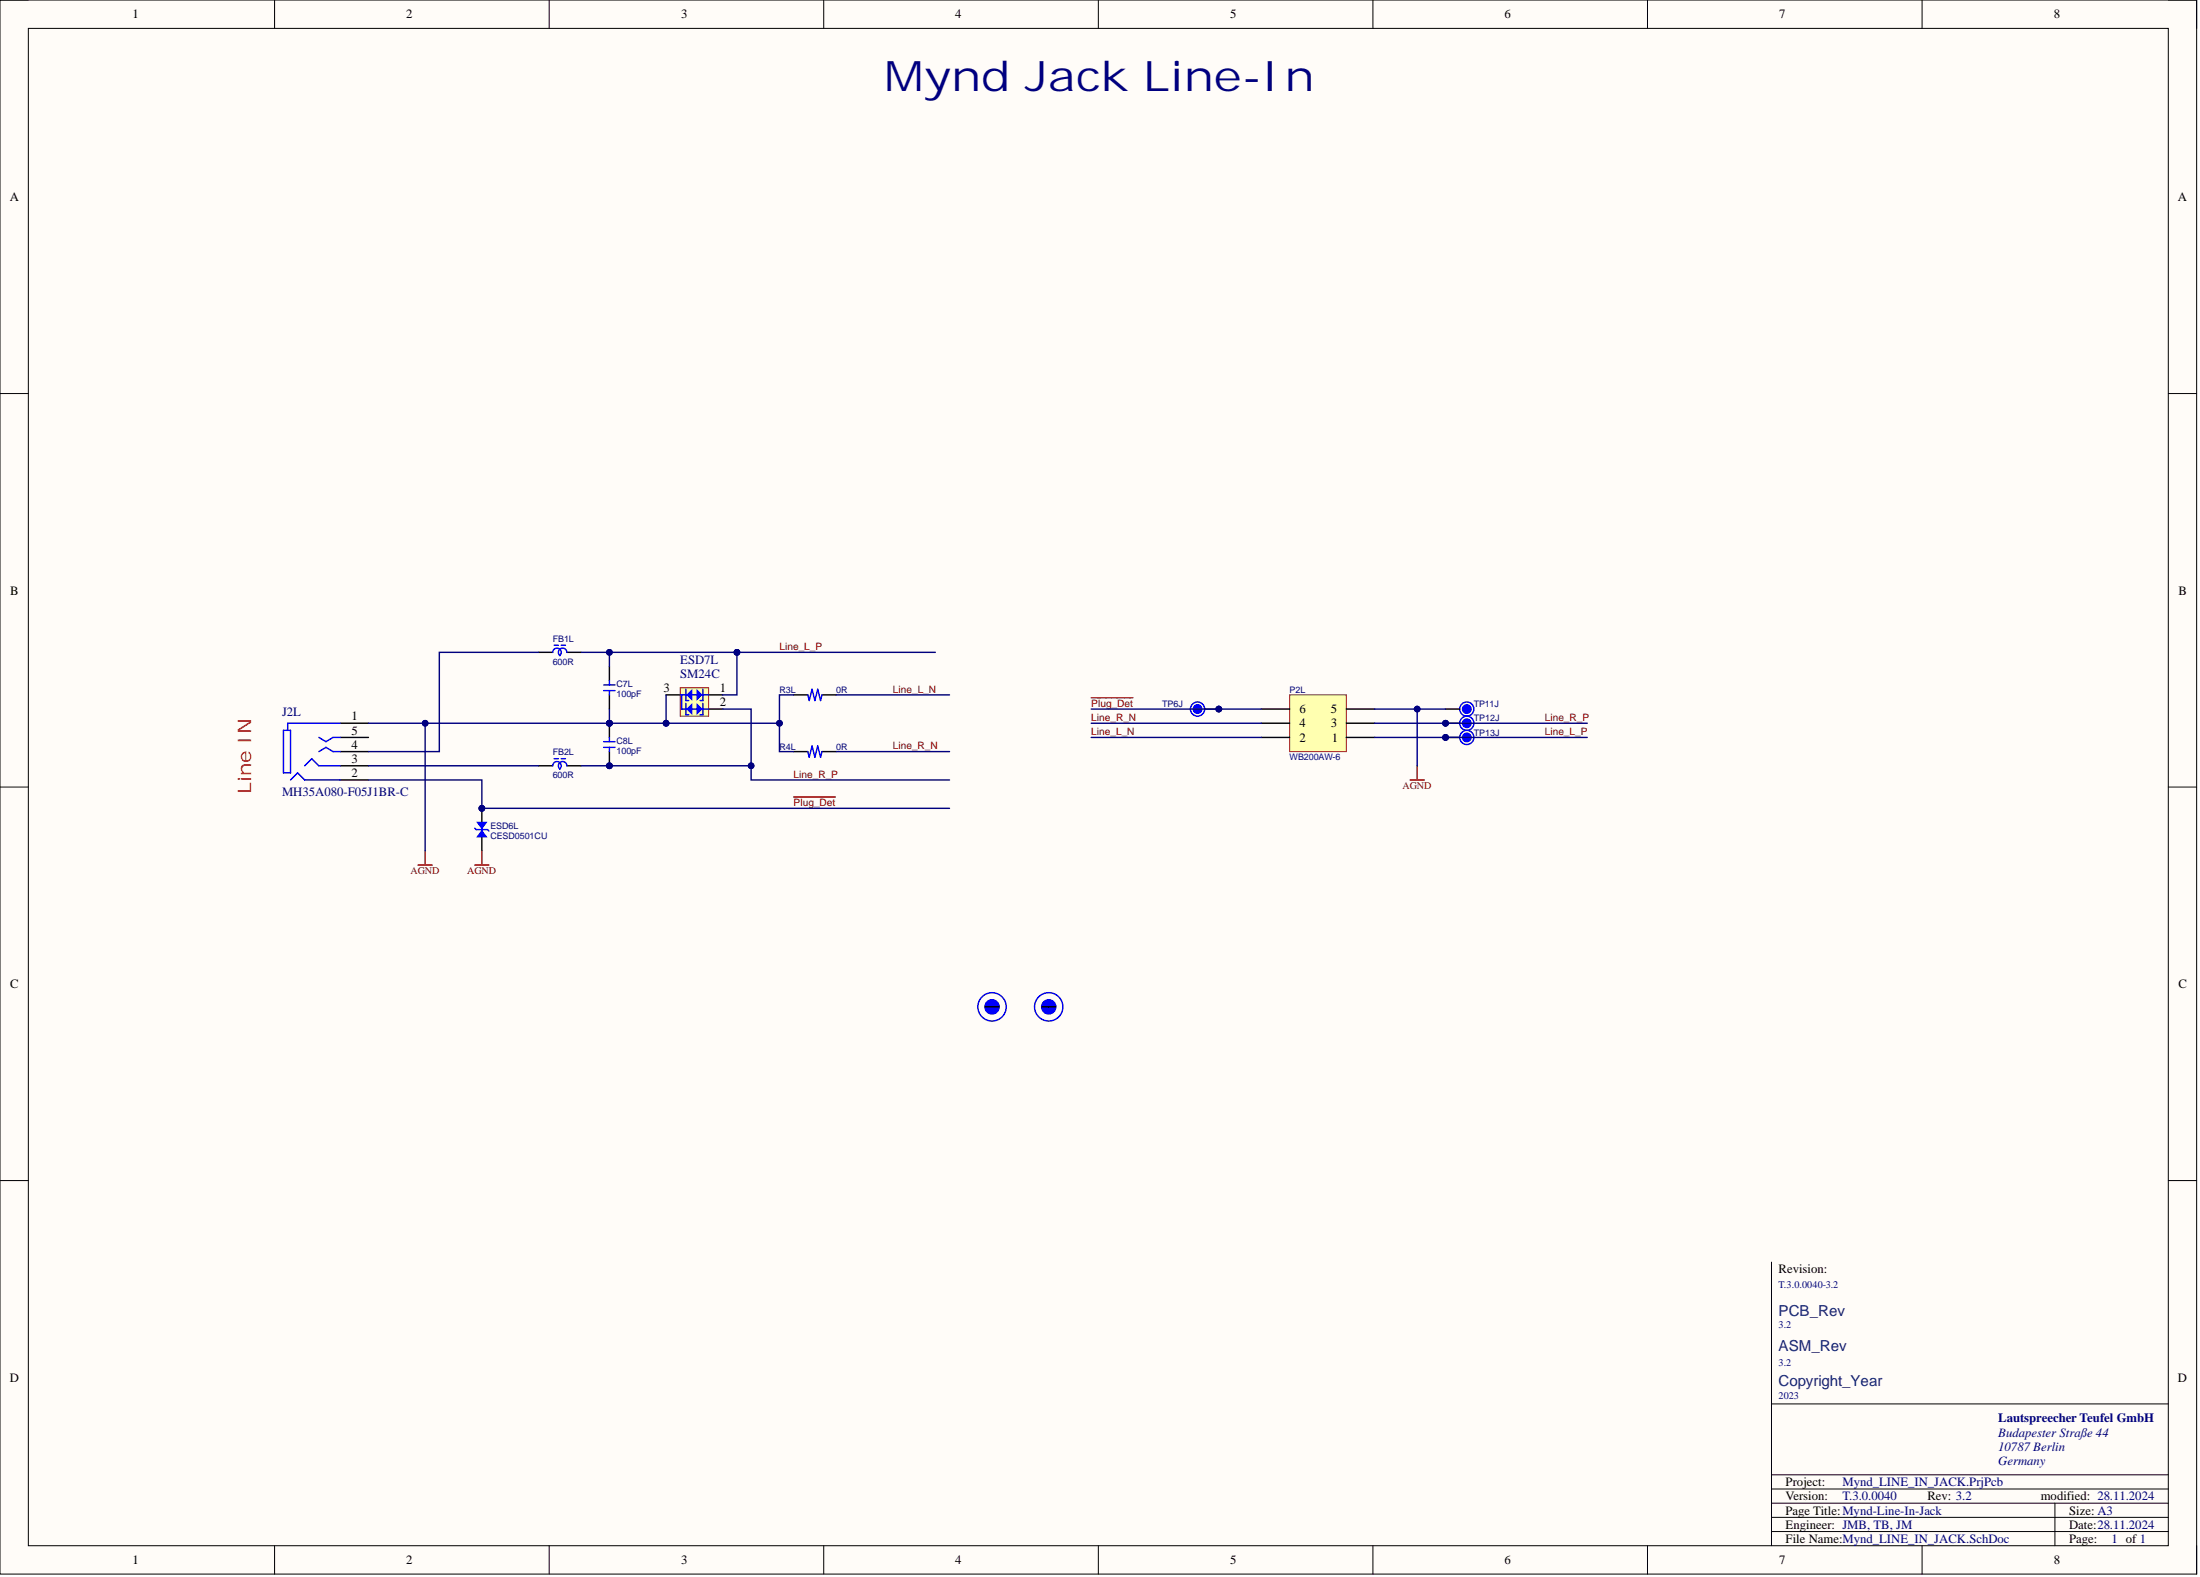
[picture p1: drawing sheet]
<svg xmlns="http://www.w3.org/2000/svg" width="393mm" height="282mm" viewBox="0 0 393 282" stroke-linecap="round" stroke-linejoin="round" font-family="sans-serif">
<path d="M0 0h392.7v281.3h-392.7z" fill-rule="evenodd" fill="#fffcf8"/>
<path d="M0 0h392.7v281.3h-392.7z" fill="none" stroke="#000" stroke-width=".18"/>
<path d="M5.1 5.1h382.6v271.2h-382.6z" fill-rule="evenodd" fill="#fffcf8"/>
<g fill="none" stroke="#000" stroke-width=".18">
<path d="M0 0h5.1M5.1 5.1h382.6v271.2h-382.6zM49.1 0v5.1M98.2 0v5.1M147.3 0v5.1M196.4 0v5.1M245.5 0v5.1M294.6 0v5.1M343.7 0v5.1M387.7 0h5v5.1M0 70.3h5.1M387.7 70.3h5"/>
<path d="M0 140.7h5.1M387.7 140.7h5M0 211h5.1M387.7 211h5M316.7 225.6v50.7M316.7 250.9h71M49.1 276.3v5M98.2 276.3v5M147.3 276.3v5M196.4 276.3v5M245.5 276.3v5M294.6 276.3v5"/>
<path d="M316.7 266.1h71M316.7 268.7h71M316.7 271.2h71M316.7 273.7h71M316.7 263.6h71M343.7 276.3v5M367.4 268.7v7.6M392.7 276.3v5"/>
</g>
<path d="M109 119.1v2.6M109 124.2v2.5" fill="none" stroke="#000" stroke-width=".25"/>
<path d="M107.9 122.4h2.1M107.9 123.4h2.1M107.9 132.6h2.1M109 121.7v.7M109 123.4v.8M109 131.8v.8M86.2 147.8v1" fill="none" stroke="#00f" stroke-width=".25"/>
<path d="M85.4 147h1.5l-.7 1z" fill="#00f"/>
<path d="M98.8 116.6a.76 .76 0 0 1 1.1-.7 .76 .76 0 0 1 .2 1.3M99.1 115.3h.7M100.3 115.3h.8M101.4 116.6a.76 .76 0 0 0-1.1-.7 .76 .76 0 0 0-.2 1.3M98.8 136.9a.76 .76 0 0 1 1.1-.7 .76 .76 0 0 1 .2 1.3M99.1 135.6h.7M100.3 135.6h.8M101.4 136.9a.76 .76 0 0 0-1.1-.7 .76 .76 0 0 0-.2 1.3M85.4 147h1.5l-.7 1z" fill="none" stroke="#00f" stroke-width=".25"/>
<path d="M195.1 124.7h7.5M252.1 139.4h2.6M253.4 136.9v2.5M74.7 154.6h2.6M76 152.1v2.5M84.9 154.6h2.5M86.2 152.1v2.5" fill="none" stroke="#800000" stroke-width=".25"/>
<path d="M96.3 116.6h2.5M101.4 116.6h2.5M96.3 136.9h2.5M101.4 136.9h2.5M119.1 124.2h2.5M126.7 126.7h2.5M126.7 124.2h2.5" fill="none" stroke="#000" stroke-width=".25"/>
<path d="M121.6 122.9h5.1v5.1h-5.1z" fill-rule="evenodd" fill="#ffffb0"/>
<path d="M121.6 122.9h5.1v5.1h-5.1z" fill="none" stroke="#800000" stroke-width=".18"/>
<path d="M123.7 126v1.5l-.8-.8z" fill="#00f"/>
<path d="M123.7 126v1.5l-.8-.8z" fill="none" stroke="#00f" stroke-width=".25"/>
<path d="M124.7 126l.7 .7-.7 .8z" fill="#00f"/>
<path d="M122.6 125.7v2.1h.5M123.7 126.7h1M124.7 126l.7 .7-.7 .8zM125.7 125.7v2.1h-.5" fill="none" stroke="#00f" stroke-width=".25"/>
<path d="M123.7 123.4v1.6l-.8-.8z" fill="#00f"/>
<path d="M123.7 123.4v1.6l-.8-.8z" fill="none" stroke="#00f" stroke-width=".25"/>
<path d="M124.7 123.4l.7 .8-.7 .8z" fill="#00f"/>
<g fill="none" stroke="#00f" stroke-width=".25">
<path d="M121.6 124.2h1.3M121.9 124.2v2.5h1M122.6 123.2v2h.5M123.7 124.2h1M124.7 123.4l.7 .8-.7 .8zM125.7 124.2h1M125.7 123.2v2h-.5M125.7 126.7h1"/>
<circle cx="177.4" cy="180" r="2.54"/>
</g>
<circle cx="177.4" cy="180" r="1.27" fill="#00f"/>
<g fill="none" stroke="#00f" stroke-width=".25">
<circle cx="177.4" cy="180" r="1.27"/>
<circle cx="187.5" cy="180" r="2.54"/>
</g>
<path d="M176.1 180h2.5" fill="none" stroke="#000" stroke-width=".25"/>
<circle cx="187.5" cy="180" r="1.27" fill="#00f"/>
<g fill="none" stroke="#00f" stroke-width=".25">
<circle cx="214.1" cy="126.7" r="1.27"/>
<circle cx="187.5" cy="180" r="1.27"/>
</g>
<path d="M186.2 180h2.6" fill="none" stroke="#000" stroke-width=".25"/>
<circle cx="214.1" cy="126.7" r=".76" fill="#00f"/>
<g fill="none" stroke="#00f" stroke-width=".25">
<circle cx="214.1" cy="126.7" r=".76"/>
<circle cx="262.3" cy="126.7" r="1.27"/>
</g>
<path d="M215.4 126.7h2.5" fill="none" stroke="#000" stroke-width=".25"/>
<circle cx="262.3" cy="126.7" r=".76" fill="#00f"/>
<g fill="none" stroke="#00f" stroke-width=".25">
<circle cx="262.3" cy="126.7" r=".76"/>
<circle cx="262.3" cy="129.3" r="1.27"/>
</g>
<path d="M258.5 126.7h2.5" fill="none" stroke="#000" stroke-width=".25"/>
<circle cx="262.3" cy="129.3" r=".76" fill="#00f"/>
<g fill="none" stroke="#00f" stroke-width=".25">
<circle cx="262.3" cy="129.3" r=".76"/>
<circle cx="262.3" cy="131.8" r="1.27"/>
</g>
<path d="M258.5 129.3h2.5" fill="none" stroke="#000" stroke-width=".25"/>
<circle cx="262.3" cy="131.8" r=".76" fill="#00f"/>
<circle cx="262.3" cy="131.8" r=".76" fill="none" stroke="#00f" stroke-width=".25"/>
<path d="M258.5 131.8h2.5" fill="none" stroke="#000" stroke-width=".25"/>
<path d="M230.6 124.2h10.1v10.1h-10.1z" fill-rule="evenodd" fill="#ffffb0"/>
<path d="M230.6 124.2h10.1v10.1h-10.1z" fill="none" stroke="#800000" stroke-width=".18"/>
<g fill="none" stroke="#000" stroke-width=".25">
<path d="M60.8 131.8h5.1M60.8 129.3h5.1M60.8 134.3h5.1M60.8 139.4h5.1M60.8 136.9h5.1M141.9 124.2h2.5M141.9 134.3h2.5M147 124.2h2.5M147 134.3h2.5M225.5 131.8h5.1M225.5 129.3h5.1M225.5 126.7h5.1"/>
<path d="M240.7 131.8h5.1M240.7 129.3h5.1M240.7 126.7h5.1"/>
</g>
<path d="M50.7 130.5h1.2v7.6h-1.2zM51.9 139.4l1.3-1.3 1.3 1.3h6.3M54.5 136.9l1.2-1.3 1.3 1.3h3.8M57 131.8l1.3 .8 1.2-.8h1.3M57 134.3l1.3-.7 1.2 .7h1.3M60.8 129.3h-9.4v1.2M144.4 124.2l.3 1 .5-2 .5 2 .5-2 .5 2 .3-1M144.4 134.3l.3 1.1 .5-2.1 .5 2.1 .5-2.1 .5 2.1 .3-1.1" fill="none" stroke="#00f" stroke-width=".25"/>
<path d="M109 129.3h10.1" fill="none" stroke="#000080" stroke-width=".25"/>
<circle cx="119.1" cy="129.3" r=".51" fill="#000080"/>
<circle cx="119.1" cy="129.3" r=".51" fill="none" stroke="#000080" stroke-width=".18"/>
<path d="M65.9 136.9h30.4M109 126.7v2.6M119.1 129.3h20.3" fill="none" stroke="#000080" stroke-width=".25"/>
<circle cx="139.4" cy="129.3" r=".51" fill="#000080"/>
<circle cx="139.4" cy="129.3" r=".51" fill="none" stroke="#000080" stroke-width=".18"/>
<circle cx="119.1" cy="129.3" r=".51" fill="#000080"/>
<circle cx="119.1" cy="129.3" r=".51" fill="none" stroke="#000080" stroke-width=".18"/>
<path d="M96.3 116.6h-17.8v17.7h-12.6M65.9 139.4h20.3v5.1h83.6M76 129.3h33" fill="none" stroke="#000080" stroke-width=".25"/>
<circle cx="76" cy="129.3" r=".51" fill="#000080"/>
<circle cx="76" cy="129.3" r=".51" fill="none" stroke="#000080" stroke-width=".18"/>
<path d="M119.1 124.2v5.1" fill="none" stroke="#000080" stroke-width=".25"/>
<circle cx="119.1" cy="129.3" r=".51" fill="#000080"/>
<circle cx="119.1" cy="129.3" r=".51" fill="none" stroke="#000080" stroke-width=".18"/>
<path d="M131.8 116.6v7.6h-2.6" fill="none" stroke="#000080" stroke-width=".25"/>
<circle cx="131.8" cy="116.6" r=".51" fill="#000080"/>
<circle cx="131.8" cy="116.6" r=".51" fill="none" stroke="#000080" stroke-width=".18"/>
<path d="M141.9 124.2h-2.5v10.1h2.5M149.5 124.2h20.3M149.5 134.3h20.3" fill="none" stroke="#000080" stroke-width=".25"/>
<circle cx="139.4" cy="129.3" r=".51" fill="#000080"/>
<circle cx="139.4" cy="129.3" r=".51" fill="none" stroke="#000080" stroke-width=".18"/>
<path d="M253.4 126.7v10.2" fill="none" stroke="#000080" stroke-width=".25"/>
<circle cx="253.4" cy="126.7" r=".51" fill="#000080"/>
<circle cx="253.4" cy="126.7" r=".51" fill="none" stroke="#000080" stroke-width=".18"/>
<path d="M195.1 126.7h30.4M195.1 131.8h30.4M195.1 129.3h30.4M245.8 131.8h38M245.8 129.3h38M245.8 126.7h12.7" fill="none" stroke="#000080" stroke-width=".25"/>
<circle cx="253.4" cy="126.7" r=".51" fill="#000080"/>
<circle cx="253.4" cy="126.7" r=".51" fill="none" stroke="#000080" stroke-width=".18"/>
<path d="M65.9 129.3h10.1v22.8" fill="none" stroke="#000080" stroke-width=".25"/>
<circle cx="76" cy="129.3" r=".51" fill="#000080"/>
<circle cx="76" cy="129.3" r=".51" fill="none" stroke="#000080" stroke-width=".18"/>
<path d="M131.8 116.6h35.4" fill="none" stroke="#000080" stroke-width=".25"/>
<circle cx="131.8" cy="116.6" r=".51" fill="#000080"/>
<circle cx="131.8" cy="116.6" r=".51" fill="none" stroke="#000080" stroke-width=".18"/>
<path d="M109 116.6v2.5" fill="none" stroke="#000080" stroke-width=".25"/>
<circle cx="109" cy="116.6" r=".51" fill="#000080"/>
<circle cx="109" cy="116.6" r=".51" fill="none" stroke="#000080" stroke-width=".18"/>
<path d="M103.9 116.6h27.9" fill="none" stroke="#000080" stroke-width=".25"/>
<circle cx="109" cy="116.6" r=".51" fill="#000080"/>
<circle cx="109" cy="116.6" r=".51" fill="none" stroke="#000080" stroke-width=".18"/>
<circle cx="131.8" cy="116.6" r=".51" fill="#000080"/>
<circle cx="131.8" cy="116.6" r=".51" fill="none" stroke="#000080" stroke-width=".18"/>
<path d="M103.9 136.9h30.4" fill="none" stroke="#000080" stroke-width=".25"/>
<circle cx="134.3" cy="136.9" r=".51" fill="#000080"/>
<circle cx="134.3" cy="136.9" r=".51" fill="none" stroke="#000080" stroke-width=".18"/>
<path d="M129.2 126.7h5.1v12.7h35.5" fill="none" stroke="#000080" stroke-width=".25"/>
<circle cx="134.3" cy="136.9" r=".51" fill="#000080"/>
<circle cx="134.3" cy="136.9" r=".51" fill="none" stroke="#000080" stroke-width=".18"/>
<text font-size="7.5" fill="#000080" x="158.1" y="16.2">Mynd Jack Line-In</text>
<text font-size="3.9" fill="#00f" x="85.7" y="151.6">PIESD6L02</text>
<g font-size="3.5" fill="#000080">
<text x="108.3" y="131.2">PIC8L01</text>
<text x="108.3" y="136.1">PIC8L02</text>
<text x="85.7" y="146.4">PIESD6L01</text>
</g>
<text font-size="3.3" fill="#f00" x="44.9" y="141.9" transform="rotate(-90 44.9 141.9)">Line IN</text>
<text font-size="2.8" fill="#800000" x="141.8" y="143.8">NL\Plug0Det</text>
<g font-size="2.7" fill="#073763">
<text x="318" y="235.1">PCB_Rev</text>
<text x="318" y="241.5">ASM_Rev</text>
<text x="318" y="247.8">Copyright_Year</text>
</g>
<g font-size="2.3">
<text x="23.7" y="3.3">1</text>
<text x="72.6" y="3.3">2</text>
<text x="121.8" y="3.3">3</text>
<text x="170.8" y="3.3">4</text>
<text x="219.9" y="3.3">5</text>
<text x="269" y="3.3">6</text>
<text x="318.1" y="3.3">7</text>
<text x="367.2" y="3.3">8</text>
<text x="1.7" y="36">A</text>
<text x="389.4" y="36">A</text>
<text x="1.8" y="106.3">B</text>
<text x="389.5" y="106.3">B</text>
<text x="118.6" y="123.7">3</text>
<text x="128.7" y="123.7">1</text>
<text x="62.8" y="131.3">5</text>
<text x="62.8" y="128.8">1</text>
<text x="128.7" y="126.2">2</text>
<text x="232.4" y="130">4</text>
<text x="232.4" y="127.5">6</text>
<text x="237.9" y="127.5">5</text>
<text x="238" y="130">3</text>
<text x="62.8" y="136.4">3</text>
<text x="62.8" y="133.8">4</text>
<text x="232.4" y="132.6">2</text>
<text x="238.1" y="132.6">1</text>
<text x="62.8" y="138.9">2</text>
<text x="1.8" y="176.6">C</text>
<text x="389.5" y="176.6">C</text>
<text x="318" y="227.6">Revision:</text>
<text x="1.7" y="247">D</text>
<text x="389.4" y="247">D</text>
<text x="319.3" y="265.6">Project:</text>
<text x="319.3" y="268.2">Version:</text>
<text x="344.6" y="268.2">Rev: 3.2</text>
<text x="364.9" y="268.2">modified: 28.11.2024</text>
<text x="319.3" y="275.8">File Name:Mynd_LINE_IN_JACK.SchDoc</text>
<text x="319.3" y="270.7">Page Title:Mynd-Line-In-Jack</text>
<text x="319.3" y="273.2">Engineer: JMB, TB, JM</text>
<text x="369.9" y="273.2">Date:28.11.2024</text>
<text x="369.9" y="275.8">Page:</text>
<text x="369.9" y="270.7">Size: A3</text>
<text x="23.7" y="279.6">1</text>
<text x="72.6" y="279.6">2</text>
<text x="121.8" y="279.6">3</text>
<text x="170.8" y="279.6">4</text>
<text x="219.9" y="279.6">5</text>
<text x="269" y="279.6">6</text>
<text x="318.1" y="279.6">7</text>
<text x="367.2" y="279.6">8</text>
</g>
<g font-size="2.3" fill="#000080">
<text x="121.6" y="118.6">ESD7L</text>
<text x="121.6" y="121.2">SM24C</text>
<text x="50.4" y="128">J2L</text>
<text x="50.4" y="142.2">MH35A080-F05J1BR-C</text>
<text x="357.3" y="254.2">Lautspreecher Teufel GmbH</text>
<text x="357.3" y="256.8">Budapester Straße 44</text>
<text x="357.3" y="259.3">10787 Berlin</text>
<text x="357.3" y="261.8">Germany</text>
<text x="329.4" y="265.6">Mynd_LINE_IN_JACK.PrjPcb</text>
<text x="329.4" y="268.2">T.3.0.0040</text>
<text x="377.5" y="275.8">1 of 1</text>
</g>
<g font-size="1.8" fill="#800000">
<text x="139.4" y="116.2">Line_L_P</text>
<text x="159.6" y="123.8">Line_L_N</text>
<text x="195.1" y="131.4">Line_L_N</text>
<text x="195.1" y="128.9">Line_R_N</text>
<text x="195.1" y="126.4">Plug_Det</text>
<text x="276.2" y="131.4">Line_L_P</text>
<text x="276.2" y="128.9">Line_R_P</text>
<text x="159.6" y="134">Line_R_N</text>
<text x="141.9" y="139">Line_R_P</text>
<text x="250.8" y="141.1">AGND</text>
<text x="141.9" y="144.1">Plug_Det</text>
<text x="73.4" y="156.3">AGND</text>
<text x="83.5" y="156.3">AGND</text>
</g>
<g font-size="1.8" fill="#000080">
<text x="318" y="230.3">T.3.0.0040-3.2</text>
<text x="318" y="237.4">3.2</text>
<text x="318" y="244.2">3.2</text>
<text x="318" y="250">2023</text>
</g>
<g font-size="1.6" fill="#000080">
<text x="98.8" y="114.7">FB1L</text>
<text x="98.8" y="118.8">600R</text>
<text x="110.2" y="122.9">C7L</text>
<text x="110.2" y="124.6">100pF</text>
<text x="139.4" y="123.9">R3L</text>
<text x="149.5" y="123.9">0R</text>
<text x="230.6" y="123.9">P2L</text>
<text x="207.8" y="126.4">TP6J</text>
<text x="263.5" y="126.4">TP11J</text>
<text x="263.5" y="128.9">TP12J</text>
<text x="263.5" y="131.5">TP13J</text>
<text x="98.8" y="135">FB2L</text>
<text x="110.2" y="133">C8L</text>
<text x="110.2" y="134.8">100pF</text>
<text x="139.4" y="134">R4L</text>
<text x="149.5" y="134">0R</text>
<text x="230.6" y="135.8">WB200AW-6</text>
<text x="98.8" y="139.1">600R</text>
<text x="87.7" y="148.2">ESD6L</text>
<text x="87.7" y="150">CESD0501CU</text>
</g>
<g font-size="1.1" fill="#000080">
<text x="215.2" y="127">PITP6J01</text>
<text x="258.2" y="129.5">PITP12J01</text>
<text x="258.2" y="132">PITP13J01</text>
</g>
</svg>
